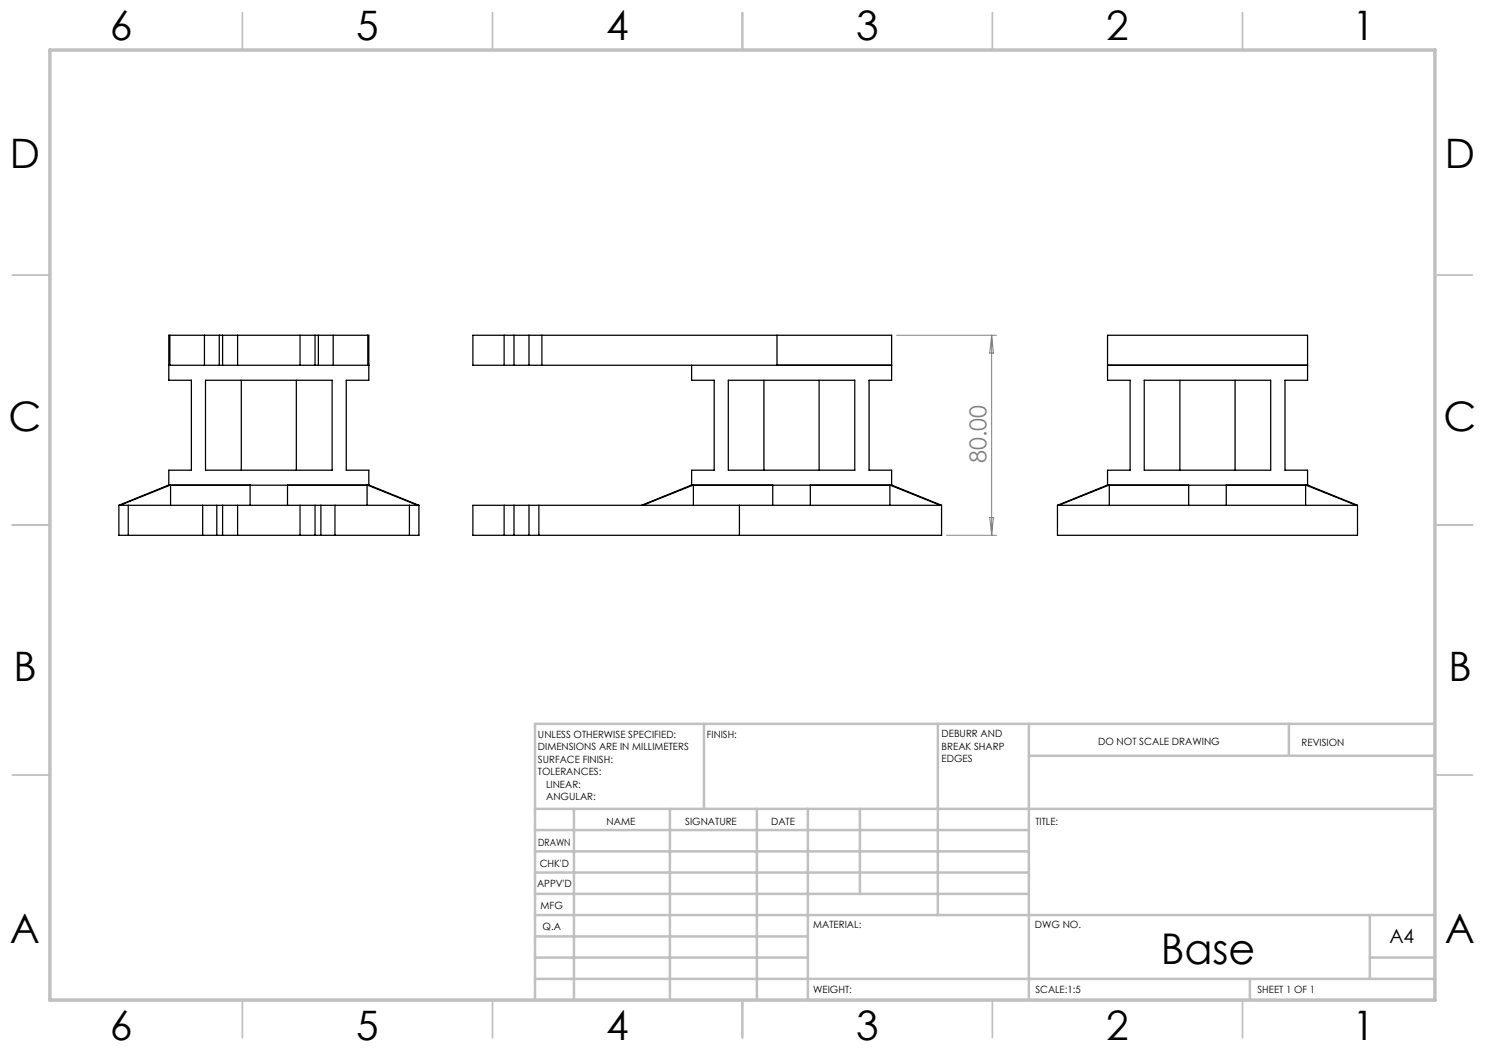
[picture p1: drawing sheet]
<svg xmlns="http://www.w3.org/2000/svg" width="297mm" height="210mm" viewBox="0 0 297 210" stroke-linecap="round" stroke-linejoin="round" font-family="sans-serif">
<g fill="none" stroke="#000" stroke-width=".25">
<path d="M33.8 73.1h.2zM34 67.1h-.2v9h4.5v17.9h-4.5v3M34 67.1h6.9M34 73.1h6.9M34 67.1v6M40.9 73.1h3M40.9 67.1h3M40.9 67.1v6M41.1 76.1h25.3v17.9h-25.3zM43.9 67.1h.6M43.9 73.1h.6M43.9 67.1v6"/>
<path d="M44.5 73.1h3M44.5 67.1h3M44.5 67.1v6M47.5 73.1h12.5M47.5 67.1h12.5M47.5 67.1v6M48.3 76.1v17.9M59.3 76.1v17.9M60 73.1h3M60 67.1h3M60 67.1v6M63 67.1h.7"/>
<path d="M63 73.1h.7M63 67.1v6M63.7 73.1h2.9M63.7 67.1h2.9M63.7 67.1v6M66.6 67.1h7M66.6 73.1h7M66.6 67.1v6M73.6 73.1h.2zM73.6 67.1h.2v9h-4.5v17.9h4.5v3M73.6 67.1v6M100.8 67.1h-6.2v6h6.2"/>
<path d="M100.8 67.1h2M100.8 73.1h2M100.8 67.1v6M102.8 67.1h3M102.8 73.1h3M102.8 67.1v6M105.8 67.1h2.6M105.8 73.1h2.6M105.8 67.1v6M108.4 67.1v6M108.4 67.1h47M108.4 73.1h47"/>
<path d="M138.3 73.1v3h4.5v17.9h-4.5v3M145.7 76.1h25.3v17.9h-25.3zM152.8 76.1v17.9M155.4 67.1h22.9v9h-4.5v17.9h4.5v3M155.4 73.1h22.9zM155.4 67.1v6M163.8 76.1v17.9M221.5 73.1h40zM228.8 76.1h25.3v17.9h-25.3zM236 76.1v17.9M247 76.1v17.9M34 97h-.3l-9.9 4.1"/>
<path d="M34 97h.1M34 97l-10 4.1M34.1 97h15.9M34.1 97v4.1M50 97h7.5M50 97v4.1M57.5 97h15.9M57.5 97v4.1M73.4 97h.1M73.4 97v4.1M73.5 97h.4l9.9 4.1M73.5 97l10 4.1"/>
<path d="M138.6 97h-.4l-9.9 4.1M138.6 97h.1M138.6 97l-10 4.1M138.7 97h15.9M138.7 97v4.1M154.6 97h7.5M154.6 97v4.1M162.1 97h15.9M162.1 97v4.1M178 97v4.1M178 97h.1M178 97h.4l9.9 4.1"/>
<path d="M178 97l10.1 4.1M221.5 97v-3h4.5v-17.9h-4.5v-9h40v9h-4.5v17.9h4.5v3M221.8 97h-.4l-9.9 4.1M221.8 97h.1M221.8 97l-10.1 4.1M221.9 97h15.8M221.9 97v4.1M237.7 97h7.6M237.7 97v4.1M245.3 97h15.8M245.3 97v4.1M261.1 97h.1"/>
<path d="M261.1 97v4.1M261.2 97h.4l9.9 4.1M261.2 97l10.1 4.1M23.8 101.1h.2M23.8 101.1v6h1.8M24 101.1h1.6M25.6 101.1h14.9M25.6 107.1h14.9M25.6 101.1v6M40.5 101.1h2.9M40.5 107.1h2.9M40.5 101.1v6"/>
<path d="M43.4 101.1h1.1M43.4 107.1h1.1M43.4 101.1v6M44.5 101.1h3M44.5 107.1h3M44.5 101.1v6M47.5 101.1h12.5M47.5 107.1h12.5M47.5 101.1v6M60 101.1h3M60 107.1h3M60 101.1v6"/>
<path d="M63 101.1h1.2M63 107.1h1.2M63 101.1v6M64.2 101.1h2.8M64.2 107.1h2.8M64.2 101.1v6M67 101.1h14.9M67 107.1h14.9M67 101.1v6M81.9 101.1h1.6M81.9 101.1v6M83.5 101.1h.3"/>
<path d="M83.8 101.1v6h-1.9M100.8 101.1h-6.2v6h6.2M100.8 101.1v6M100.8 101.1h2M100.8 107.1h2M102.8 101.1h3M102.8 107.1h3M102.8 101.1v6M105.8 101.1h2M105.8 107.1h2M105.8 101.1v6M107.8 101.1v6"/>
<path d="M107.8 101.1h40.1M107.8 107.1h40.1M147.9 101.1h6.7M147.9 101.1v6M154.6 101.1h7.5M162.1 101.1h26M188.1 101.1h.2M188.3 101.1v6h-40.4M211.5 101.1v6h60v-6M211.5 101.1h.2M211.7 101.1h26M237.7 101.1h7.6"/>
<path d="M245.3 101.1h26M271.3 101.1h.2"/>
</g>
<path d="M179.3 67.1h20M198.3 67.1v40M198.3 67.1l.4 3.5h-.8zM189.3 107.1h10M197.9 103.5h.8l-.4 3.6z" fill="none" stroke="#808080" stroke-width=".2"/>
<g fill="none" stroke="#c0c0c0" stroke-width=".35">
<path d="M48.5 2.5v7.5M98.5 2.5v7.5M148.5 2.5v7.5M198.5 2.5v7.5M248.5 2.5v7.5M2.5 55h7.5M287 55h7.5M2.5 105h7.5M287 105h7.5M2.5 155h7.5M287 155h7.5M48.5 200v7.5"/>
<path d="M98.5 200v7.5M148.5 200v7.5M198.5 200v7.5M248.5 200v7.5"/>
</g>
<g fill="none" stroke="#c0c0c0" stroke-width=".5">
<path d="M140.8 144.8v17M187.6 144.8v38.2M205.8 144.8v55.2M205.8 151.2h81.2M257.8 144.8v6.4M287 144.8h-180v55.2M107 161.8h180M107 178.8h98.8M107 174.5h98.8M107 170.3h98.8M107 166h98.8M114.8 161.8v38.2"/>
<path d="M134 161.8v38.2M151.4 161.8v38.2M161.6 161.8v38.2M172 161.8v17M107 195.8h180M107 191.5h54.6M107 187.3h54.6M107 183h180M250 195.8v4.2M274 191.5h13M274 183v12.8"/>
</g>
<path d="M10 10h277v190h-277z" fill="none" stroke="#c0c0c0" stroke-width=".7"/>
<text font-size="8.5" x="232.1" y="192.7">Base</text>
<g font-size="8.1">
<text x="22" y="8">6</text>
<text x="71.2" y="8">5</text>
<text x="121.2" y="8">4</text>
<text x="171.3" y="8">3</text>
<text x="221.3" y="8">2</text>
<text x="270.5" y="8">1</text>
<text x="2" y="33.6">D</text>
<text x="289" y="33.6">D</text>
<text x="1.7" y="86.1">C</text>
<text x="288.7" y="86.1">C</text>
<text x="2.7" y="136.1">B</text>
<text x="289.7" y="136.1">B</text>
<text x="2" y="188.6">A</text>
<text x="289" y="188.6">A</text>
<text x="22" y="208">6</text>
<text x="71.2" y="208">5</text>
<text x="121.2" y="208">4</text>
<text x="171.3" y="208">3</text>
<text x="221.3" y="208">2</text>
<text x="270.5" y="208">1</text>
</g>
<text font-size="4.7" fill="#808080" x="197.3" y="92.6" transform="rotate(-90 197.3 92.6)">80.00</text>
<text font-size="3.9" x="277.9" y="188.5">A4</text>
<g font-size="2">
<text x="107.6" y="147.6">UNLESS OTHERWISE SPECIFIED:</text>
<text x="141.4" y="147.6">FINISH:</text>
<text x="188.3" y="147.5">DEBURR AND</text>
<text x="188.3" y="150">BREAK SHARP</text>
<text x="219.6" y="149">DO NOT SCALE DRAWING</text>
<text x="260.3" y="149.2">REVISION</text>
<text x="107.6" y="150.1">DIMENSIONS ARE IN MILLIMETERS</text>
<text x="107.6" y="152.6">SURFACE FINISH:</text>
<text x="107.6" y="155.1">TOLERANCES:</text>
<text x="188.3" y="152.5">EDGES</text>
<text x="109.2" y="157.6">LINEAR:</text>
<text x="109.2" y="160.1">ANGULAR:</text>
<text x="121.3" y="165">NAME</text>
<text x="137" y="164.9">SIGNATURE</text>
<text x="154.2" y="164.9">DATE</text>
<text x="207.1" y="164.9">TITLE:</text>
<text x="107.6" y="169.1">DRAWN</text>
<text x="107.9" y="173.3">CHK'D</text>
<text x="107.4" y="177.4">APPV'D</text>
<text x="108.1" y="181.8">MFG</text>
<text x="108.5" y="186">Q.A</text>
<text x="162.6" y="185.5">MATERIAL:</text>
<text x="207" y="185.5">DWG NO.</text>
<text x="162.6" y="198.5">WEIGHT:</text>
<text x="207.1" y="198.6">SCALE:1:5</text>
<text x="251.5" y="198.6">SHEET 1 OF 1</text>
</g>
</svg>
